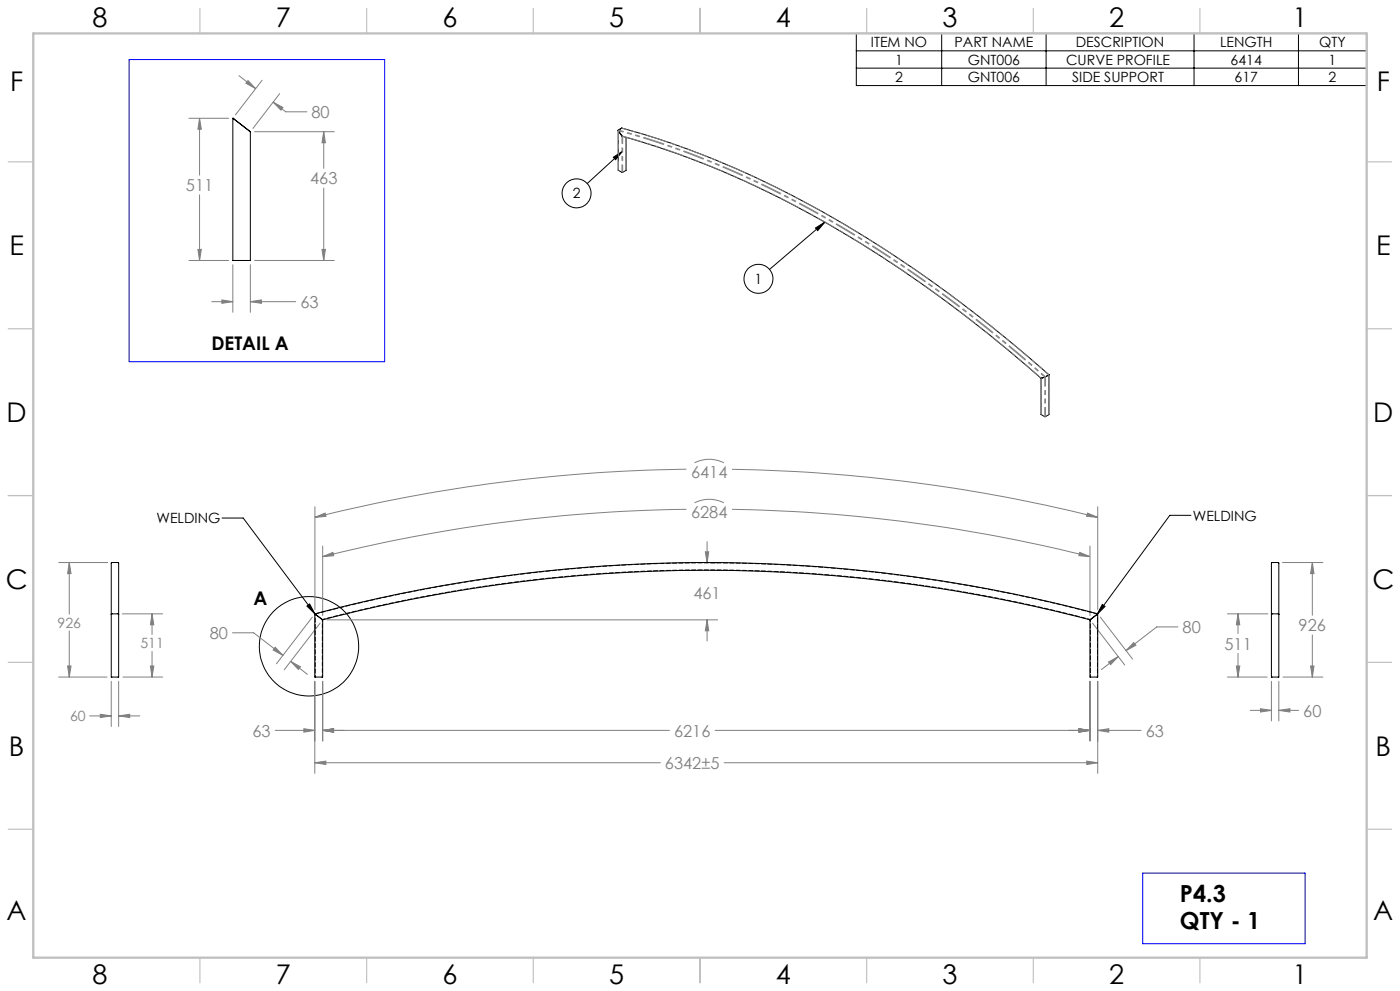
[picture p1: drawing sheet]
<svg xmlns="http://www.w3.org/2000/svg" width="420mm" height="297mm" viewBox="0 0 420 297" stroke-linecap="round" stroke-linejoin="round" font-family="sans-serif">
<g fill="none" stroke="#000" stroke-width=".3">
<path d="M256.9 10h153.1v15.6h-153.1zM256.9 15.2h153.1M282.5 10v15.6M313.8 10v15.6M358.2 10v15.6M389.5 10v15.6M256.9 20.4h153.1M184 47.1l2.8-1.8-2.1 2.6zM186.8 45.3l-10.6 9.7M244.7 68.3l2.8-1.7-2.2 2.5zM247.5 66.6l-16.6 14.1M66.6 155.3h6.4l21.5 28.7"/>
<path d="M357.3 154.4h-6.4l-21.8 29.7M92.1 181.6l.8-.6 1.6 3zM330.7 181.1l.8 .6-2.4 2.4z"/>
<circle cx="173" cy="58" r="4.3"/>
<circle cx="227.5" cy="83.6" r="4.3"/>
<circle cx="92.7" cy="193.7" r="14.9"/>
</g>
<g fill="none" stroke="#808080" stroke-width=".3">
<path d="M56.7 35.5h11.9M59.9 35.5l.5 3.2h-1zM59.9 35.5v17M71.7 22.7l5 3.9M74.4 24.2l2.3 2.4-2.9-1.7zM76.4 39.5h23.9M78.6 24.1l-8 10.3M82 30.6l2.9 1.6-.6 .8zM82 30.6l3.7 2.9h6.4M83.9 28.1l-8 10.4M97.1 39.5l.5 3.3h-1zM97.1 39.5v11"/>
<path d="M59.9 58.4v19.7M97.1 56.4v21.7M56.7 78.1h11.9M59.4 74.8h1l-.5 3.3zM69.9 79.3v14.3M75.1 79.3v14.3M76.4 78.1h23.9M96.6 74.8h1l-.5 3.3zM63.5 90.4h6.4M66.6 89.9l3.3 .5-3.3 .5zM75.1 90.4l3.3-.5v1zM75.1 90.4h13.6"/>
<path d="M208.4 138.7a9.7 9.7 0 0 1 8.8 0M94.5 155l3-1.2 .3 1zM94.5 151.9v30.8M205.9 140.6a486.1 486.1 0 0 0-111.4 14.4M205.9 152.6a472.6 472.6 0 0 0-109.1 14.2M208.4 150.7a9.7 9.7 0 0 1 8.8 0M219.6 140.6a483.8 483.8 0 0 1 109.7 14.4M219.6 152.6a473.5 473.5 0 0 1 107.4 14.2M326.2 153.8l3.1 1.2-3.3-.2zM329.3 151.9v30.8M17.6 168.6h14.7M20.8 168.6l.5 3.3h-1z"/>
<path d="M20.8 168.6v15.5M96.8 166.8l3.1-1.2 .2 .9zM96.8 163.7v20.8M211.6 165.4h1l-.5 3.3zM212.1 162.3v6.4M213.1 168.7h2.2M323.9 165.6l3.1 1.2-3.3-.3zM327 163.7v20.8M384.7 168.6h12.2M393.7 168.6l.5 3.3h-1zM393.7 168.6v15.8M20.3 199.6h1l-.5 3.3z"/>
<path d="M20.8 189.1v13.8M36.7 184h12.1M45.1 199.6h1l-.5 3.3zM45.6 184l.5 3.3h-1zM45.6 184v6.2M45.6 195.2v7.7M69.7 189.6h6.4l8.8 6.8M82.6 194l2.3 2.4-2.9-1.6zM87.2 198.2l2.9 1.6-.6 .8zM87.2 198.2l5 3.9M93.7 185l-10.8 13.9M96 186.8l-10.7 13.9"/>
<path d="M98.1 185.8h117.2M212.1 185.8l.5 3.3h-1zM212.1 185.8v6.3M327.8 186.8l9.6 12.5M330.1 185l9.7 12.5M332.6 198.4l2.9-1.6-2.3 2.4zM335.5 196.8l-5.1 3.9M340.1 192.6l.6 .8-2.9 1.6zM353.4 187.9h-6.4l-9.2 7.1M368.2 184h12.2M370.9 199.6h1l-.5 3.3zM371.4 184l.5 3.3h-1z"/>
<path d="M371.4 184v5.9M371.4 195.8v7.1M393.2 199.6h1l-.5 3.3zM393.7 190.3v12.6M17.6 202.9h14.5M26.9 214.6h6.5M30.1 214.1l3.3 .5-3.3 .4zM33.4 204.2v13.5M35.6 214.6l3.3-.5v.9zM35.6 204.2v13.5M35.6 214.6h6.3M36.9 202.9h11.9"/>
<path d="M82.6 218.9h11.8M91.2 218.4l3.2 .5-3.2 .5zM94.4 204.2v27.6M96.8 218.9l3.3-.5v1zM96.8 204.2v17.9M96.8 218.9h104M214.5 218.9h112.5M323.7 218.4l3.3 .5-3.3 .5zM327 204.2v17.9M329.3 218.9l3.3-.5v1zM329.3 204.2v27.6M329.3 218.9h13"/>
<path d="M368.2 202.9h12M375.1 212.9h6.3M378.1 212.4l3.3 .5-3.3 .5zM381.4 204.2v11.9M383.6 212.9l3.4-.5v1zM383.6 204.2v11.9M383.6 212.9h6M384.9 202.9h12M94.4 228.6l3.4-.5v1zM94.4 228.6h103.7M217.2 228.6h112.1M326 228.1l3.3 .5-3.3 .5z"/>
</g>
<g fill="none" stroke="#c0c0c0" stroke-width=".35">
<path d="M60 2.5v7.5M110 2.5v7.5M160 2.5v7.5M210 2.5v7.5M260 2.5v7.5M310 2.5v7.5M360 2.5v7.5M2.5 48.5h7.5M410 48.5h7.5M2.5 98.5h7.5M410 98.5h7.5M2.5 148.5h7.5"/>
<path d="M410 148.5h7.5M2.5 198.5h7.5M410 198.5h7.5M2.5 248.5h7.5M410 248.5h7.5M60 287v7.5M110 287v7.5M160 287v7.5M210 287v7.5M260 287v7.5M310 287v7.5M360 287v7.5"/>
</g>
<path d="M10 10h400v277h-400z" fill="none" stroke="#c0c0c0" stroke-width=".7"/>
<path d="M38.7 17.8h76.7v90.6h-76.7zM342.8 261.7h48.7v21.2h-48.7z" fill="none" stroke="#00f" stroke-width=".3"/>
<path d="M330.7 181.1l.8 .6-2.4 2.4zM92.1 181.6l.8-.6 1.6 3zM244.7 68.3l2.8-1.7-2.2 2.5zM184 47.1l2.8-1.8-2.1 2.6z" fill="#000"/>
<g fill="#808080">
<path d="M94.4 228.6l3.4-.5v1zM326 228.1l3.3 .5-3.3 .5zM82.6 194l2.3 2.4-2.9-1.6zM87.2 198.2l2.9 1.6-.6 .8zM332.6 198.4l2.9-1.6-2.3 2.4zM340.1 192.6l.6 .8-2.9 1.6zM211.6 165.4h1l-.5 3.3zM212.1 185.8l.5 3.3h-1zM326.2 153.8l3.1 1.2-3.3-.2zM94.5 155l3-1.2 .3 1zM323.9 165.6l3.1 1.2-3.3-.3zM96.8 166.8l3.1-1.2 .2 .9zM96.8 218.9l3.3-.5v1zM323.7 218.4l3.3 .5-3.3 .5zM323.7 218.4l3.3 .5-3.3 .5zM329.3 218.9l3.3-.5v1zM91.2 218.4l3.2 .5-3.2 .5zM96.8 218.9l3.3-.5v1zM378.1 212.4l3.3 .5-3.3 .5zM383.6 212.9l3.4-.5v1zM393.2 199.6h1l-.5 3.3zM393.7 168.6l.5 3.3h-1zM371.4 184l.5 3.3h-1zM370.9 199.6h1l-.5 3.3zM97.1 39.5l.5 3.3h-1zM96.6 74.8h1l-.5 3.3zM59.9 35.5l.5 3.2h-1zM59.4 74.8h1l-.5 3.3zM74.4 24.2l2.3 2.4-2.9-1.7zM82 30.6l2.9 1.6-.6 .8zM66.6 89.9l3.3 .5-3.3 .5zM75.1 90.4l3.3-.5v1z"/>
<path d="M30.1 214.1l3.3 .5-3.3 .4zM35.6 214.6l3.3-.5v.9zM45.6 184l.5 3.3h-1zM45.1 199.6h1l-.5 3.3zM20.8 168.6l.5 3.3h-1zM20.3 199.6h1l-.5 3.3z"/>
</g>
<g fill="none" stroke="#000" stroke-width=".3">
<path d="M69.8 35.5l.5 .3M69.8 35.5v42.6h5.3v-38.6M69.8 35.5h.1M69.9 35.5l.4 .3M70.3 35.8l4.4 3.4M74.7 39.2l.4 .3M185.5 39.1v11.9l1.1 .7 1.2-.7v-9.8M186.5 38.4l-1 .7 1.1 1.7M186.5 38.4h.1M186.6 38.4a284.7 284.7 0 0 1 82.3 38.6l11.3 7.8 11.2 8.3 9.9 7.9 13.4 11.3M186.6 40.8h.1M186.7 40.8l1 .4a288.8 288.8 0 0 1 82.3 39.4l12.5 8.8 9.9 7.5 11.1 8.9 8.8 7.6"/>
<path d="M312.3 113.4h.1M313.4 113l-1.1 .4M313.6 113h-.2M314.7 112.3v11.9l-1.2 .7-1.2-.7v-10.8M314.7 112.3l-1.1 .7M33.4 184.1l.1-15.5 2.1 .1v15.4M33.4 184.1v18.8h2.2v-18.8M33.6 184l-.2 .1M33.6 184h1.8M35.4 184l.2 .1M94.7 184.1l-.3-.1v18.9h2.4v-17.1M94.7 184.1l1.9 1.5"/>
<path d="M96.6 185.6l.2 .2M96.8 185.8a453.3 453.3 0 0 1 230.2 0M327.2 185.6l-.2 .2M329.1 184.1l-1.9 1.5M329.3 184l-.2 .1M329.3 184v18.9h-2.3v-17.1M329.3 184a455.3 455.3 0 0 0-234.8 0l.2 .1M381.4 184.1l.2-15.5 2 .1v15.4M381.4 184.1v18.8h2.2v-18.8M381.6 184l-.2 .1M381.6 184h1.9M383.5 184l.1 .1"/>
</g>
<path d="M96.7 185.7v17.2M327.1 202.9v-17.2" fill="none" stroke="#000" stroke-width=".3" stroke-dasharray="1.3 .6" stroke-dashoffset=".6"/>
<path d="M94.6 184v18.9M329.2 202.9v-18.9" fill="none" stroke="#000" stroke-width=".3" stroke-dasharray="1.3 .6" stroke-dashoffset=".7"/>
<path d="M327.1 185.7a453.9 453.9 0 0 0-230.4 0" fill="none" stroke="#000" stroke-width=".3" stroke-dasharray="1.3 .6" stroke-dashoffset=".4"/>
<path d="M329.2 184a456.1 456.1 0 0 0-234.6 0" fill="none" stroke="#000" stroke-width=".3" stroke-dasharray="1.3 .6" stroke-dashoffset=".1"/>
<path d="M185.5 39.2v11.8M313.4 124.9v-11.9M313.6 124.9v-12M314.6 124.3v-11.9" fill="none" stroke="#808080" stroke-width=".3" stroke-dasharray="6.3 1.3 1.3 1.3 1.3 1.3" stroke-dashoffset="3.6"/>
<path d="M313.6 112.9h.1" fill="none" stroke="#808080" stroke-width=".3" stroke-dasharray="6.3 1.3 1.3 1.3 1.3 1.3"/>
<path d="M186.6 40.7v10.9M186.8 40.9v10.7M312.4 124.2v-10.8" fill="none" stroke="#808080" stroke-width=".3" stroke-dasharray="6.3 1.3 1.3 1.3 1.3 1.3" stroke-dashoffset="4.1"/>
<path d="M313.6 112.9l-10.3-8.9-11.8-9.5-10.6-7.9-12-8.3a287.3 287.3 0 0 0-83.4-39.3M314.6 112.4l-10.3-9-11.8-9.4-10.6-8-12-8.3a287.3 287.3 0 0 0-83.4-39.3" fill="none" stroke="#808080" stroke-width=".3" stroke-dasharray="6.3 1.3 1.3 1.3 1.3 1.3" stroke-dashoffset="4.8"/>
<path d="M313.4 113l-10.3-8.9-11.8-9.4-11.9-8.9-10.6-7.3a287.2 287.2 0 0 0-83.3-39.3" fill="none" stroke="#808080" stroke-width=".3" stroke-dasharray="6.3 1.3 1.3 1.3 1.3 1.3" stroke-dashoffset="4.9"/>
<path d="M312.4 113.4l-11.6-9.9-13.1-10.3-11.8-8.6-13.2-8.9a280.9 280.9 0 0 0-76.1-35" fill="none" stroke="#808080" stroke-width=".3" stroke-dasharray="6.3 1.3 1.3 1.3 1.3 1.3" stroke-dashoffset="-.2"/>
<path d="M187.8 41.1v10" fill="none" stroke="#808080" stroke-width=".3" stroke-dasharray="6.3 1.3 1.3 1.3 1.3 1.3" stroke-dashoffset="4.6"/>
<g font-size="8.1">
<text x="27.8" y="8">8</text>
<text x="82.8" y="8">7</text>
<text x="132.8" y="8">6</text>
<text x="182.8" y="8">5</text>
<text x="232.8" y="8">4</text>
<text x="282.8" y="8">3</text>
<text x="332.8" y="8">2</text>
<text x="387.8" y="8">1</text>
<text x="3" y="27.2">F</text>
<text x="413" y="27.2">F</text>
<text x="2.8" y="76.5">E</text>
<text x="412.8" y="76.5">E</text>
<text x="2" y="126.5">D</text>
<text x="412" y="126.5">D</text>
<text x="1.7" y="176.5">C</text>
<text x="411.7" y="176.5">C</text>
<text x="2.7" y="226.5">B</text>
<text x="412.7" y="226.5">B</text>
<text x="2" y="275.7">A</text>
<text x="412" y="275.7">A</text>
<text x="27.8" y="295">8</text>
<text x="82.8" y="295">7</text>
<text x="132.8" y="295">6</text>
<text x="182.8" y="295">5</text>
<text x="232.8" y="295">4</text>
<text x="282.8" y="295">3</text>
<text x="332.8" y="295">2</text>
<text x="387.8" y="295">1</text>
</g>
<g font-size="7.1">
<text x="354" y="270.3">P4.3</text>
<text x="354" y="278.4">QTY - 1</text>
</g>
<g font-size="5.6">
<text x="63.4" y="105">DETAIL A</text>
<text x="76.1" y="181.3">A</text>
</g>
<g font-size="4.9" fill="#808080">
<text x="93.5" y="35.4">80</text>
<text x="55.8" y="57.3">511</text>
<text x="93" y="55.3">463</text>
<text x="90.1" y="92.3">63</text>
<text x="207.3" y="143.2">6414</text>
<text x="207.3" y="155.2">6284</text>
<text x="208" y="179.7">461</text>
<text x="62.9" y="191.5">80</text>
<text x="354.8" y="189.7">80</text>
<text x="389.6" y="189.2">926</text>
<text x="367.3" y="194.7">511</text>
<text x="391" y="214.8">60</text>
<text x="75.7" y="220.8">63</text>
<text x="202.2" y="220.8">6216</text>
<text x="343.7" y="220.8">63</text>
<text x="199.5" y="230.5">6342±5</text>
</g>
<g font-size="4.2">
<text x="261.3" y="14.1">ITEM NO</text>
<text x="286.4" y="14.1">PART NAME</text>
<text x="322.7" y="14.1">DESCRIPTION</text>
<text x="366" y="14.1">LENGTH</text>
<text x="395.8" y="14.1">QTY</text>
<text x="268.5" y="19.3">1</text>
<text x="290.3" y="19.3">GNT006</text>
<text x="319.8" y="19.3">CURVE PROFILE</text>
<text x="369.2" y="19.3">6414</text>
<text x="398.6" y="19.3">1</text>
<text x="268.5" y="24.5">2</text>
<text x="290.3" y="24.5">GNT006</text>
<text x="321.6" y="24.5">SIDE SUPPORT</text>
<text x="370.4" y="24.5">617</text>
<text x="398.6" y="24.5">2</text>
<text x="171.8" y="59.5">2</text>
<text x="226.4" y="85.1">1</text>
<text x="46.9" y="156.8">WELDING</text>
<text x="357.9" y="156">WELDING</text>
</g>
<g font-size="4.2" fill="#808080">
<text x="17.3" y="188.2">926</text>
<text x="42.1" y="194.3">511</text>
<text x="21" y="216.1">60</text>
</g>
</svg>
